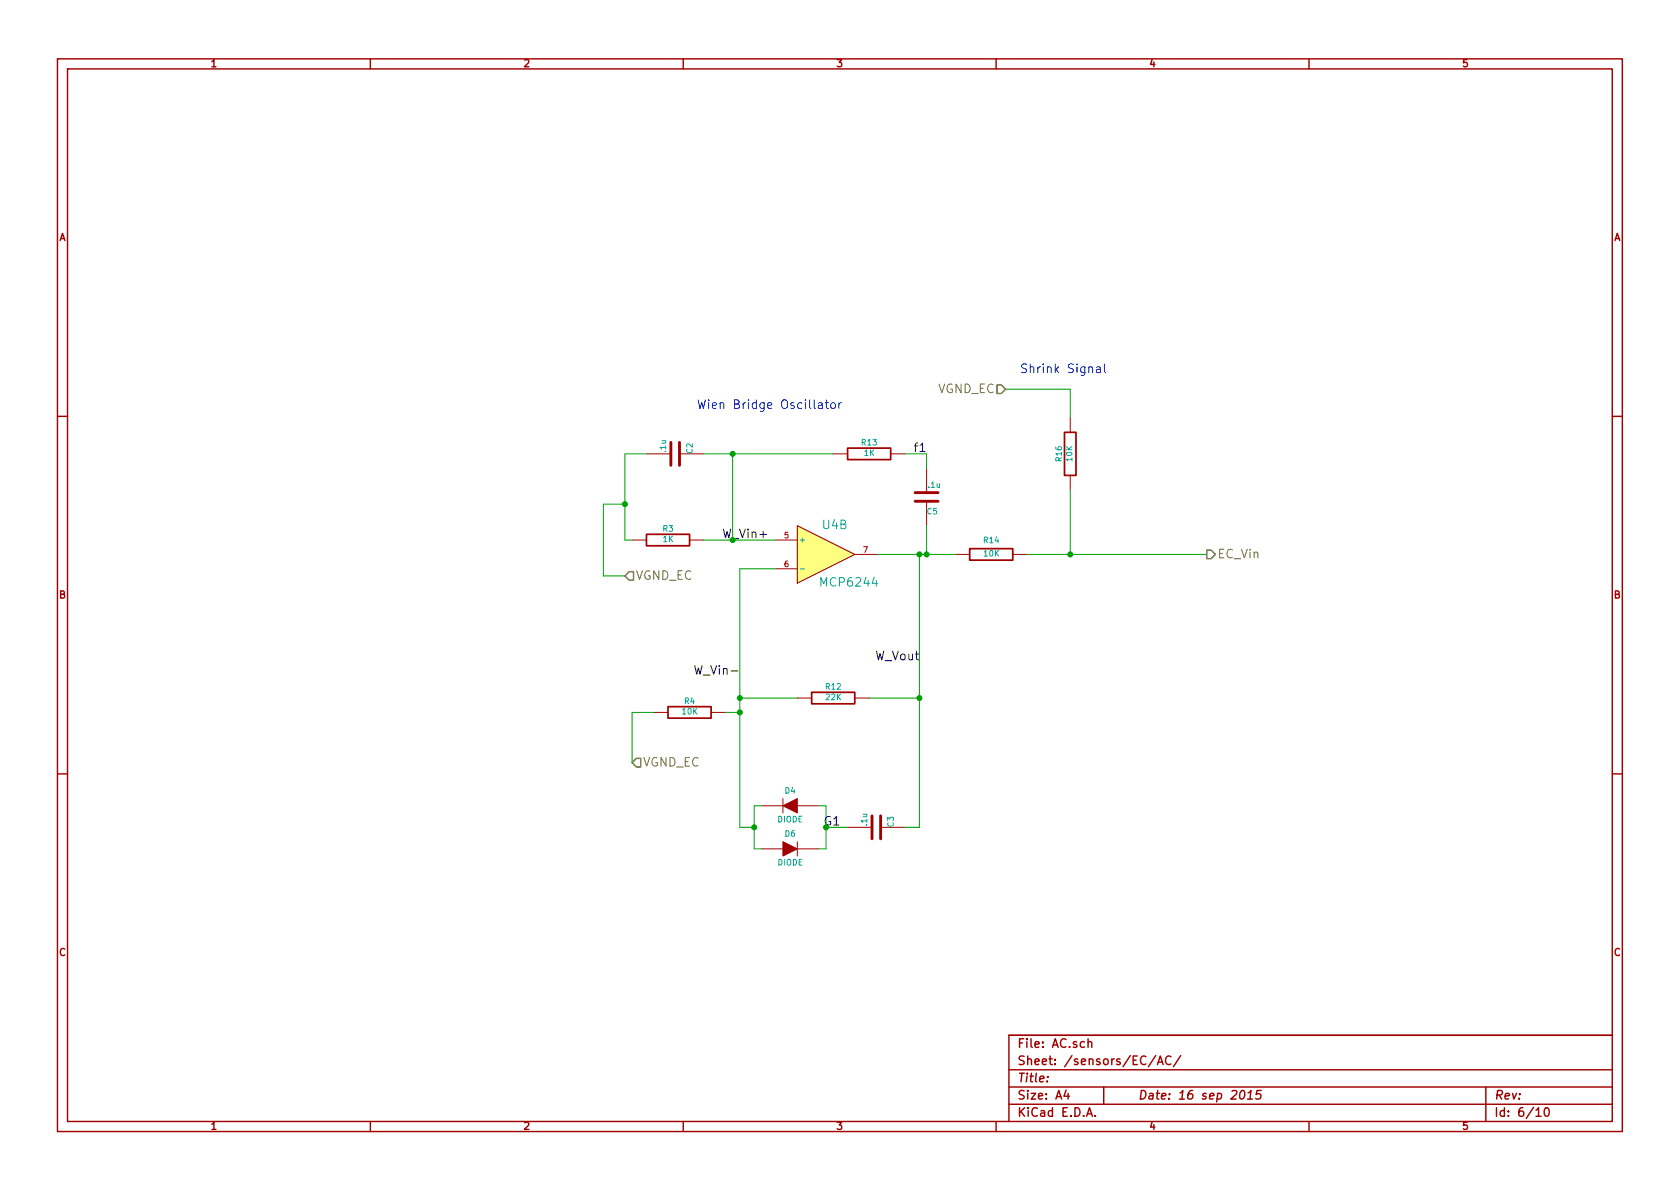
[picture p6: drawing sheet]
<svg xmlns="http://www.w3.org/2000/svg" width="297mm" height="210mm" viewBox="0 0 297 210" stroke-linecap="round" stroke-linejoin="round" font-family="sans-serif">
<g fill="none" stroke="#a00000" stroke-width=".25">
<path d="M10.2 10.4h276.6v189.7h-276.6zM11.9 12.2h273.2v186.1h-273.2zM65.5 10.4v1.8M120.8 10.4v1.8M176.1 10.4v1.8M231.4 10.4v1.8M10.2 73.6h1.7M285.1 73.6h1.7M10.2 136.8h1.7M285.1 136.8h1.7M65.5 198.3v1.8M120.8 198.3v1.8"/>
<path d="M176.1 198.3v1.8M178.4 189.2h106.7M178.4 195.3h106.7M178.4 192.2h106.7M185.2 190.4v.1M188.5 192.8l-.4 1h1M188.8 193.3v1.1M192.1 197.4l.5-1.5 .5 1.5M192.3 197h.7M192.4 184.3h.1a.36 .36 0 0 1 .5 .1v.8M192.4 183.7v1.5M193.6 197.3v.1"/>
<path d="M195.1 192.2v3.1M204.3 186.7l-1.3 1.9M204.6 188.3l.6-1.6 .5 1.6M204.8 187.8h.7M207 186.9a.63 .63 0 0 0-.7 0 .63 .63 0 0 0-.2 .7 .6 .6 0 0 0 .3 .6 .6 .6 0 0 0 .6-.1M208.8 186.7l-1.3 1.9M219.4 193l.4-.2a.88 .88 0 0 1-.3 1.6l-.3-.3a1.19 1.19 0 0 1 .2-1.1zM220.5 194.4h.9M220.7 193.3l.5-.5-.2 1.6M223 192.8h-.8l-.1 .8 .2-.2 .5 .1 .2 .2-.2 .5-.2 .2-.6-.2M231.4 198.3v1.8M262.7 192.2v6.1"/>
<path d="M271.6 196.3l.4-.4v1.5M271.6 197.4h.9M273.2 196l.2-.1a.86 .86 0 0 1 .5 .7 .86 .86 0 0 1-.4 .8 .81 .81 0 0 1-.3-1.4zM285.1 183.1h-106.7v15.2"/>
</g>
<path d="M149.9 79.2h7.6v2.1h-7.6zM188.2 76.4h2v7.7h-2zM114.3 94.5h7.6v2h-7.6zM171.4 97h7.7v2.1h-7.7zM118.1 125h7.6v2h-7.6zM143.5 122.4h7.6v2.1h-7.6z" fill="none" stroke="#a00000" stroke-width=".3"/>
<g fill="none" stroke="#a00000" stroke-width=".18">
<path d="M189.2 73.9v2.5M111.8 95.5h2.5M114.3 80.3h4.3M120.1 80.3h4.4M121.9 95.5h2.6M137.2 95.5h3.8M141 93l10.1 5-10.1 5.1zM147.3 80.3h2.6M151.1 98h3.8M157.5 80.3h2.5M163.8 82.8v4.3M163.8 88.6v4.4"/>
<path d="M168.9 98h2.5M179.1 98h2.5M189.2 84.1v2.5M137.2 100.6h3.8M115.6 126h2.5M125.7 126h2.6M141 123.4h2.5M151.1 123.4h2.6M134.6 142.5h3.8M134.6 150.1h3.8M138.4 141.2v2.6M141 142.5h3.8"/>
<path d="M141 148.8v2.6M141 150.1h3.8M149.9 146.3h4.3M155.7 146.3h4.3"/>
</g>
<path d="M118.6 78.2v4.1M120.1 78.2v4.1M161.8 87.1h4.1M161.8 88.6h4.1M154.2 144.3v4M155.7 144.3v4" fill="none" stroke="#a00000" stroke-width=".51"/>
<g fill="#a00000" stroke="#a00000" stroke-width=".18">
<path d="M138.4 142.5l2.6-1.3v2.6z"/>
<path d="M138.4 148.8l2.6 1.3-2.6 1.3z"/>
</g>
<path d="M144.7 71.3h.6l.1 .9M145.4 71.6h-.5a.3 .3 0 0 0-.3 .3 .3 .3 0 0 0 .3 .3h.5M145.9 71.2h.6M146.1 70.7v1.3l.4 .2M147 71.4l.2-.2 .4 .2v.7l-.2 .1-.4-.1zM148.3 71.2v1M148.8 71.2l-.3 .1-.2 .2M193.9 64.9h.6l.1 1M194.6 65.2l-.5 .1a.3 .3 0 0 0-.3 .3 .3 .3 0 0 0 .3 .3l.5-.1M195.3 64.4v1.3l.2 .2" fill="none" stroke="#00f" stroke-width=".18"/>
<g fill="none" stroke="#00a000" stroke-width=".18">
<path d="M177.8 68.8h11.4v5.1M110.5 89.1h-3.8v12.7h3.8M114.3 80.3h-3.8v15.2h1.3M124.5 80.3h22.8M124.5 95.5h12.7M129.5 80.3v15.2M154.9 98h14M160 80.3h3.8v2.5M162.6 98v48.3h-2.6M163.8 93v5M181.6 98h31.8M189.2 86.6v11.4"/>
<path d="M137.2 100.6h-6.4v45.7h2.5M115.6 126h-3.8v8.9M128.3 126h2.5M130.8 123.4h10.2M153.7 123.4h8.9M134.6 142.5h-1.3v7.6h1.3M144.8 142.5h1.2v7.6h-1.2M146 146.3h3.9"/>
</g>
<g fill="#00a000" stroke="#00a000" stroke-width=".25">
<circle cx="130.8" cy="126" r=".41"/>
<circle cx="163.8" cy="98" r=".41"/>
<circle cx="162.6" cy="98" r=".41"/>
<circle cx="133.3" cy="146.3" r=".41"/>
<circle cx="129.5" cy="80.3" r=".41"/>
<circle cx="110.5" cy="89.1" r=".41"/>
<circle cx="162.6" cy="123.4" r=".41"/>
<circle cx="130.8" cy="123.4" r=".41"/>
<circle cx="189.2" cy="98" r=".41"/>
</g>
<path d="M141 93l10.1 5-10.1 5.1z" fill="#ffff80" stroke="#ffff80" stroke-width=".25"/>
<path d="M141.5 100.6h.7" fill="none" stroke="#00a0a0" stroke-width=".18"/>
<path d="M122.8 117.7l.4 1.5 .3-1.1 .3 1.1 .3-1.5" fill="none" stroke="#000" stroke-width=".18"/>
<path d="M176.3 68.1h.7l.8 .7-.8 .8h-.7zM213.4 97.3h.7l.8 .7-.8 .8h-.7zM111.3 101.1h.7v1.5h-.7l-.8-.8zM111.8 134.9l.7-.8h.8v1.5h-.8z" fill="none" stroke="#808000" stroke-width=".25"/>
<g font-size="2.1" fill="#808000">
<text x="165.6" y="69.6">VGND_EC</text>
<text x="215.3" y="98.8">EC_Vin</text>
<text x="112.4" y="102.6">VGND_EC</text>
<text x="113.7" y="135.6">VGND_EC</text>
</g>
<g font-size="2.1" fill="#00f">
<text x="180.3" y="66">Shrink Signal</text>
<text x="123.2" y="72.4">Wien Bridge Oscillator</text>
</g>
<g font-size="2.1">
<text x="162" y="80">f1</text>
<text x="123.6" y="119.4">W_Vin-</text>
<text x="154.7" y="116.8">W_Vout</text>
<text x="145.8" y="146">G1</text>
</g>
<text font-size="2.1" fill="#00a000" x="128.2" y="95.2">W_Vin+</text>
<g font-size="2.1" fill="#00a0a0">
<text x="145.5" y="93.6">U4B</text>
<text x="145.3" y="103.8">MCP6244</text>
</g>
<g font-size="2.1" fill="#a00000">
<text x="179.9" y="185.4">File: AC.sch</text>
<text x="179.9" y="191.5">Title:</text>
<text x="179.9" y="188.4">Sheet: /sensors/EC/AC/</text>
<text x="179.9" y="197.6">KiCad E.D.A.</text>
<text x="179.9" y="194.5">Size: A4</text>
<text x="201.2" y="194.5">Date: 16 sep 2015</text>
<text x="264.2" y="194.5">Rev:</text>
<text x="264.2" y="197.6">Id: 6/10</text>
</g>
<g font-size="1.8" fill="#a00000">
<text x="37.3" y="11.9">1</text>
<text x="92.7" y="11.9">2</text>
<text x="148" y="11.9">3</text>
<text x="203.3" y="11.9">4</text>
<text x="258.6" y="11.9">5</text>
<text x="10.4" y="42.7">A</text>
<text x="285.3" y="42.7">A</text>
<text x="10.4" y="105.9">B</text>
<text x="285.3" y="105.9">B</text>
<text x="10.4" y="169.1">C</text>
<text x="285.3" y="169.1">C</text>
<text x="37.3" y="199.8">1</text>
<text x="92.7" y="199.8">2</text>
<text x="148" y="199.8">3</text>
<text x="203.3" y="199.8">4</text>
<text x="258.6" y="199.8">5</text>
</g>
<g font-size="1.4" fill="#00a0a0">
<text x="117.8" y="79.9" transform="rotate(-90 117.8 79.9)">.1u</text>
<text x="122.5" y="80.2" transform="rotate(-90 122.5 80.2)">C2</text>
<text x="152.4" y="78.8">R13</text>
<text x="152.8" y="80.7">1K</text>
<text x="187.8" y="81.6" transform="rotate(-90 187.8 81.6)">R16</text>
<text x="189.6" y="81.5" transform="rotate(-90 189.6 81.5)">10K</text>
<text x="164.1" y="86.3">.1u</text>
<text x="117.2" y="94.1">R3</text>
<text x="117.2" y="95.9">1K</text>
<text x="163.9" y="91">C5</text>
<text x="141.2" y="96">+</text>
<text x="174" y="96.1">R14</text>
<text x="174" y="98.4">10K</text>
<text x="121" y="124.5">R4</text>
<text x="146" y="122">R12</text>
<text x="146" y="123.8">22K</text>
<text x="120.6" y="126.4">10K</text>
<text x="138.8" y="140.4">D4</text>
<text x="137.4" y="145.5">DIODE</text>
<text x="138.8" y="148">D6</text>
<text x="153.4" y="146" transform="rotate(-90 153.4 146)">.1u</text>
<text x="158.1" y="146.2" transform="rotate(-90 158.1 146.2)">C3</text>
<text x="137.5" y="153.1">DIODE</text>
</g>
<g font-size="1.4" fill="#a00000">
<text x="138.7" y="95.2">5</text>
<text x="138.7" y="100.3">6</text>
<text x="152.7" y="97.8">7</text>
</g>
</svg>
